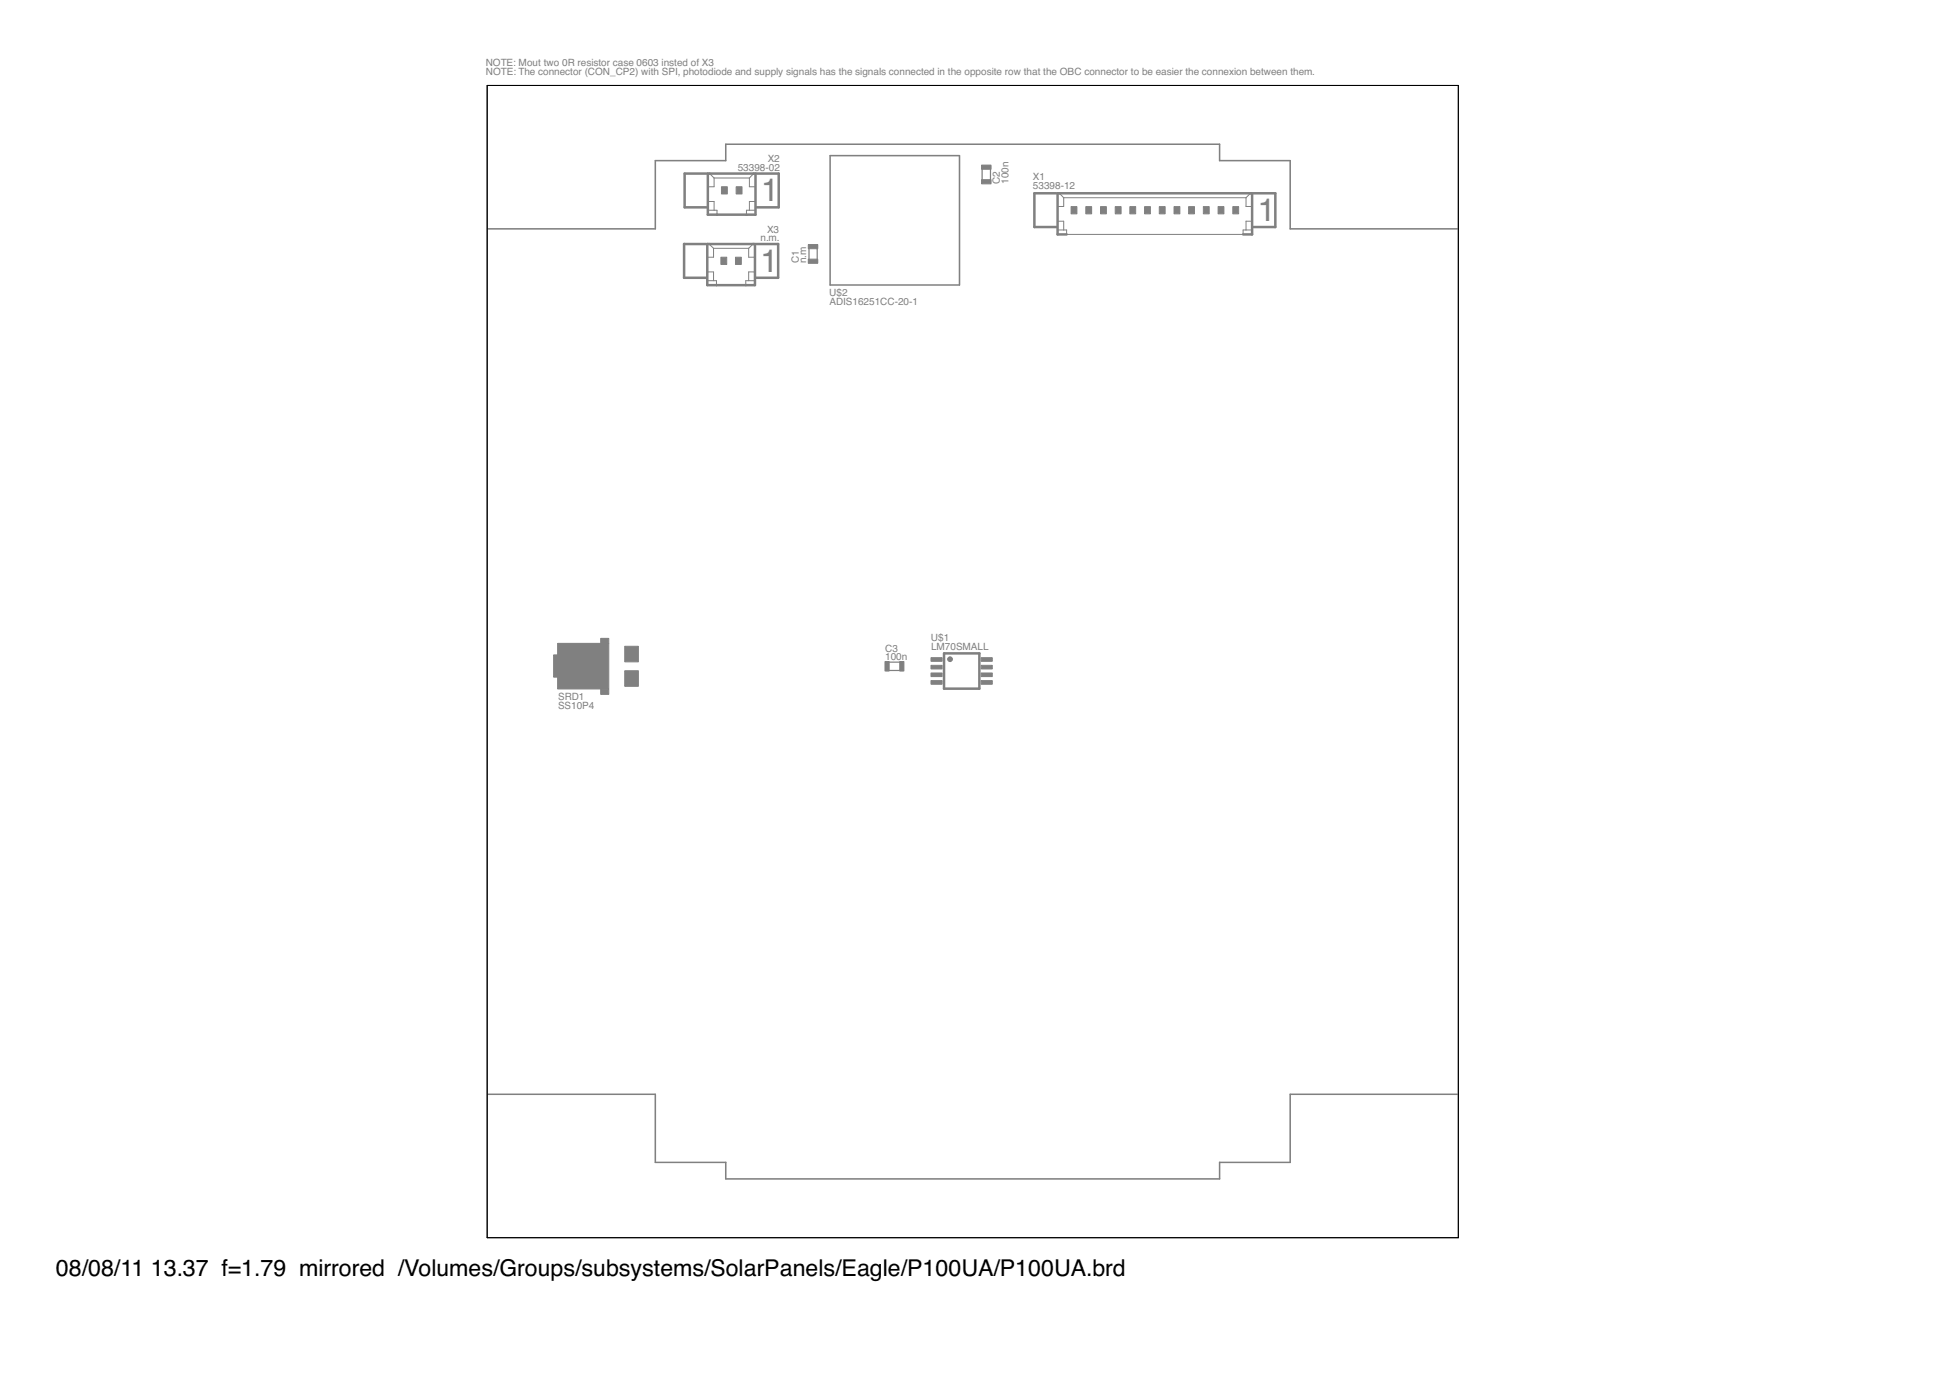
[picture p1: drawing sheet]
<svg xmlns="http://www.w3.org/2000/svg" width="297mm" height="210mm" viewBox="0 0 297 210" stroke-linecap="round" stroke-linejoin="round" font-family="sans-serif">
<g fill="#808080" stroke="#808080" stroke-width=".23">
<path d="M146.2 23.7v19.7z"/>
<path d="M126.4 23.7h19.8z"/>
<path d="M126.4 23.7v19.7z"/>
<path d="M126.4 43.4h19.8z"/>
<path d="M196.5 166.7h25.5z"/>
<path d="M196.5 166.7v10.4z"/>
<path d="M185.8 177.1h10.7z"/>
<path d="M185.8 177.1v2.5z"/>
<path d="M110.6 179.6h75.2z"/>
<path d="M110.6 177.1v2.5z"/>
<path d="M99.8 177.1h10.8z"/>
<path d="M99.8 166.7v10.4z"/>
<path d="M74.4 166.7h25.4z"/>
<path d="M74.4 34.9h25.4z"/>
<path d="M99.8 24.5v10.4z"/>
<path d="M99.8 24.5h10.8z"/>
<path d="M110.6 22v2.5z"/>
<path d="M110.6 22h75.2z"/>
<path d="M185.8 22v2.5z"/>
<path d="M185.8 24.5h10.7z"/>
<path d="M196.5 24.5v10.4z"/>
<path d="M196.5 34.9h25.5z"/>
<path d="M92 100.3v2.3z"/>
</g>
<g fill="#808080" stroke="#808080" stroke-width=".38">
<path d="M149.2 99.5v5.4z"/>
<path d="M143.8 104.9h5.4z"/>
<path d="M143.8 99.5v5.4z"/>
<path d="M143.8 99.5h5.4z"/>
<path d="M161.1 35.7h1.4z"/>
<path d="M189.4 35.7h1.3z"/>
<path d="M190.7 29.4v6.3z"/>
<path d="M190.5 29.4h.2z"/>
<path d="M161.4 29.4h29.1z"/>
<path d="M161.1 29.4h.3z"/>
<path d="M161.1 29.4v6.3z"/>
<path d="M107.8 32.7h1.4z"/>
<path d="M109.2 32.7h4.5z"/>
<path d="M113.7 32.7h1.4z"/>
<path d="M115.1 26.4v6.3z"/>
<path d="M114.8 26.4h.3z"/>
<path d="M108.1 26.4h6.7z"/>
<path d="M107.8 26.4h.3z"/>
<path d="M107.8 26.4v6.3z"/>
<path d="M107.7 43.4h1.4z"/>
<path d="M109.1 43.4h4.5z"/>
<path d="M113.6 43.4h1.4z"/>
<path d="M115 37.2v6.2z"/>
<path d="M114.7 37.2h.3z"/>
<path d="M108 37.2h6.7z"/>
<path d="M107.7 37.2h.3z"/>
<path d="M107.7 37.2v6.2z"/>
<path d="M157.6 29.4h3.3z"/>
<path d="M157.6 29.4v5.2z"/>
<path d="M157.6 34.6h3.3z"/>
<path d="M190.9 34.6h3.4z"/>
<path d="M194.3 29.4v5.2z"/>
<path d="M190.9 29.4h3.4z"/>
<path d="M104.3 26.4h3.4z"/>
<path d="M104.3 26.4v5.2z"/>
<path d="M104.3 31.6h3.4z"/>
<path d="M115.3 31.6h3.3z"/>
<path d="M118.6 26.4v5.2z"/>
<path d="M115.3 26.4h3.3z"/>
<path d="M104.2 37.2h3.4z"/>
<path d="M104.2 37.2v5.1z"/>
<path d="M104.2 42.3h3.4z"/>
<path d="M115.2 42.3h3.3z"/>
<path d="M118.5 37.2v5.1z"/>
<path d="M115.2 37.2h3.3z"/>
</g>
<g fill="#808080" stroke="#808080" stroke-width=".15">
<path d="M162.5 35.7h26.9z"/>
<path d="M161.1 31.5h.9z"/>
<path d="M189.8 31.5h.9z"/>
<path d="M161.1 33.7h.9z"/>
<path d="M162 33.7v1.3z"/>
<path d="M189.8 33.7h.9z"/>
<path d="M189.8 33.7v1.3z"/>
<path d="M162 30.1v1.4z"/>
<path d="M162 30.1h27.8z"/>
<path d="M189.8 30.1v1.4z"/>
<path d="M161.4 29.4l.6 .7z"/>
<path d="M189.8 30.1l.7-.7z"/>
<path d="M161.1 35h.9z"/>
<path d="M162 35h.5z"/>
<path d="M162.5 35v.7z"/>
<path d="M189.8 35h.9z"/>
<path d="M189.4 35h.4z"/>
<path d="M189.4 35v.7z"/>
<path d="M107.9 28.4h.9z"/>
<path d="M114.2 28.4h.8z"/>
<path d="M107.9 30.7h.9z"/>
<path d="M108.8 30.7v1.3z"/>
<path d="M114.2 30.7h.8z"/>
<path d="M114.2 30.7v1.3z"/>
<path d="M108.8 27.1v1.3z"/>
<path d="M108.8 27.1h5.4z"/>
<path d="M114.2 27.1v1.3z"/>
<path d="M108.1 26.4l.7 .7z"/>
<path d="M114.8 26.4l-.6 .7z"/>
<path d="M107.9 32h.9z"/>
<path d="M108.8 32h.4z"/>
<path d="M109.2 32v.7z"/>
<path d="M114.2 32h.8z"/>
<path d="M113.7 32h.5z"/>
<path d="M113.7 32v.7z"/>
<path d="M107.8 39.2h.9z"/>
<path d="M114 39.2h1z"/>
<path d="M107.8 41.4h.9z"/>
<path d="M108.7 41.4v1.4z"/>
<path d="M114 41.4h1z"/>
<path d="M114 41.4v1.4z"/>
<path d="M108.7 37.8v1.4z"/>
<path d="M108.7 37.8h5.3z"/>
<path d="M114 37.8v1.4z"/>
<path d="M108 37.2l.7 .6z"/>
<path d="M114 37.8l.7-.6z"/>
<path d="M107.8 42.8h.9z"/>
<path d="M108.7 42.8h.4z"/>
<path d="M109.1 42.8v.6z"/>
<path d="M114 42.8h1z"/>
<path d="M113.6 42.8h.4z"/>
<path d="M113.6 42.8v.6z"/>
<circle cx="144.7" cy="100.4" r=".36"/>
</g>
<g fill="#808080" stroke="#808080" stroke-width=".15">
<path d="M163.2 31.5h.8v1.1h-.8z"/>
<path d="M165.4 31.5h.9v1.1h-.9z"/>
<path d="M167.6 31.5h.9v1.1h-.9z"/>
<path d="M169.9 31.5h.9v1.1h-.9z"/>
<path d="M172.1 31.5h.9v1.1h-.9z"/>
<path d="M174.3 31.5h.9v1.1h-.9z"/>
<path d="M176.6 31.5h.9v1.1h-.9z"/>
<path d="M178.8 31.5h.9v1.1h-.9z"/>
<path d="M181.1 31.5h.8v1.1h-.8z"/>
<path d="M183.3 31.5h.9v1.1h-.9z"/>
<path d="M185.5 31.5h.9v1.1h-.9z"/>
<path d="M187.8 31.5h.9v1.1h-.9z"/>
<path d="M109.9 28.4h.9v1.1h-.9z"/>
<path d="M112.1 28.4h.9v1.1h-.9z"/>
<path d="M109.8 39.2h.9v1.1h-.9z"/>
<path d="M112 39.2h.9v1.1h-.9z"/>
<path d="M95.2 102.2h2v2.3h-2z"/>
<path d="M95.2 98.4h2v2.4h-2z"/>
<path d="M84.9 98h7.8v6.9h-7.8z"/>
<path d="M84.3 99.8h.7v3.3h-.7z"/>
<path d="M91.5 97.2h1.2v.8h-1.2z"/>
<path d="M91.5 105h1.2v.8h-1.2z"/>
<path d="M123.1 37.3h1.5v.6h-1.5z"/>
<path d="M123.1 39.5h1.5v.6h-1.5z"/>
<path d="M149.5 27.4h1.5v.6h-1.5z"/>
<path d="M149.5 25.1h1.5v.7h-1.5z"/>
<path d="M141.8 100.2h1.7v.5h-1.7z"/>
<path d="M141.8 101.3h1.7v.6h-1.7z"/>
<path d="M141.8 102.5h1.7v.6h-1.7z"/>
<path d="M141.8 103.7h1.7v.5h-1.7z"/>
<path d="M149.5 103.7h1.7v.5h-1.7z"/>
<path d="M149.5 102.5h1.7v.6h-1.7z"/>
<path d="M149.5 101.3h1.7v.6h-1.7z"/>
<path d="M149.5 100.2h1.7v.5h-1.7z"/>
<path d="M134.8 100.8h.6v1.4h-.6z"/>
<path d="M137.1 100.8h.6v1.4h-.6z"/>
</g>
<g fill="#808080" stroke="#808080" stroke-width=".19">
<path d="M124.5 37.4v2.6z"/>
<path d="M123.2 37.4v2.6z"/>
<path d="M149.6 25.3v2.6z"/>
<path d="M150.9 25.3v2.6z"/>
<path d="M135 100.9h2.5z"/>
<path d="M135 102.1h2.5z"/>
</g>
<path d="M74.2 13h147.9zM222.1 13v175.5zM74.2 13v175.5zM74.2 188.5h147.9z" fill="#000" stroke="#000" stroke-width=".15"/>
<g font-size="4.9" fill="#808080">
<text x="115.9" y="30.7">1</text>
<text x="191.6" y="33.7">1</text>
<text x="115.8" y="41.4">1</text>
</g>
<g font-size="3.5">
<text x="8.5" y="194.4">08/08/11</text>
<text x="23" y="194.4">13.37 f=1.79 mirrored /Volumes/Groups/subsystems/SolarPanels/Eagle/P100UA/P100UA.brd</text>
</g>
<g font-size="1.5" fill="#808080">
<text x="74" y="10">NOTE: Mout two 0R resistor case 0603 insted of X3</text>
<text x="74" y="11.5">NOTE: The connector (CON_CP2) with SPI, photodiode and supply signals has the signals connected in the opposite row that the OBC connector to be easier the connexion between them.</text>
<text x="112.4" y="26">53398-02</text>
<text x="116.9" y="24.7">X2</text>
<text x="152.3" y="28" transform="rotate(-90 152.3 28)">C2</text>
<text x="153.6" y="28" transform="rotate(-90 153.6 28)">100n</text>
<text x="157.3" y="27.4">X1</text>
<text x="157.3" y="28.8">53398-12</text>
<text x="116.9" y="35.5">X3</text>
<text x="115.9" y="36.7">n.m.</text>
<text x="121.7" y="40.1" transform="rotate(-90 121.7 40.1)">C1</text>
<text x="122.8" y="40.1" transform="rotate(-90 122.8 40.1)">n.m</text>
<text x="126.3" y="45">U$2</text>
<text x="126.3" y="46.5">ADIS16251CC-20-1</text>
<text x="134.8" y="99.3">C3</text>
<text x="134.8" y="100.5">100n</text>
<text x="141.8" y="97.6">U$1</text>
<text x="141.8" y="99">LM70SMALL</text>
<text x="85" y="106.6">SRD1</text>
<text x="85" y="108.1">SS10P4</text>
</g>
</svg>
